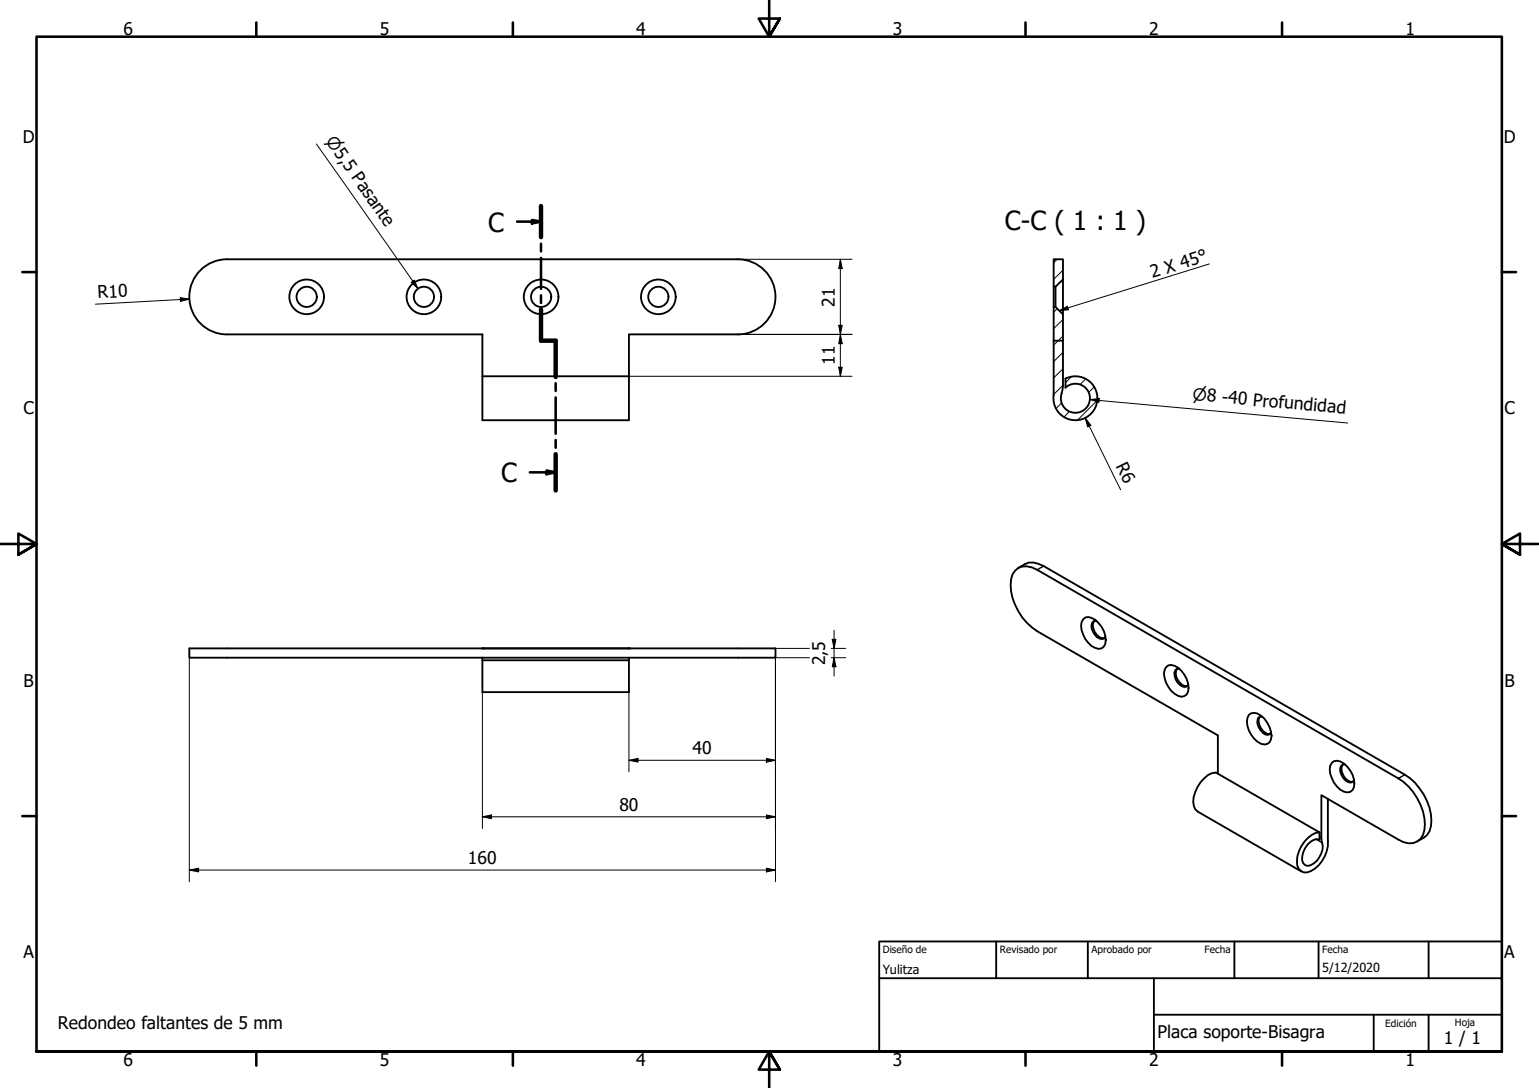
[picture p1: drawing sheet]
<svg xmlns="http://www.w3.org/2000/svg" width="420mm" height="297mm" viewBox="0 0 420 297" stroke-linecap="round" stroke-linejoin="round" font-family="sans-serif">
<!-- layer: Sombreado (ISO) -->
<g fill="none" stroke="#000" stroke-width=".27">
<path d="M288.6 70.8l-.9 .9M290.2 73.8l-2.5 2.4M288.6 84.3l-.9 1M290.2 96.2l-2.5 2.5M290.2 91.7l-2.5 2.5M290.2 87.2l-2.5 2.5M289.8 110l-1.4 1.5M290.2 105.2l-2.5 2.5M290.2 100.7l-2.5 2.5M292 112.3l-1.5 1.5M292.5 102.9l-1.6 1.6M296.4 103.5l-1.5 1.5"/>
<path d="M298.7 105.6l-1.5 1.5M299.6 109.3l-5.4 5.4"/>
</g>
<!-- layer: Visible (ISO) -->
<g fill="none" stroke="#000" stroke-width=".51">
<path d="M287.7 70.8h2.5v5.5l-2 2h-.5zM287.7 78.3v5.5h.5l2 2v7.2M288.2 78.3v5.5M290.2 76.3v9.5M287.7 93h2.5v12.6M287.7 83.8v23.8M131.7 102.7h40v12h-40v-23.4h-69.8a10.3 10.3 0 0 1-10.2-10.3 10.3 10.3 0 0 1 10.3-10.2h139.5a10.3 10.3 0 0 1 10.2 10.2 10.3 10.3 0 0 1-10.2 10.3h-29.8v11.4M290.1 105.6l-.3 1.7M290.9 103.4a6 6 0 0 1 8.5 3.9 6 6 0 0 1-5.7 7.5 6 6 0 0 1-6-7.2M290.9 103.4v2.4a4 4 0 0 1 6.4 1.4 4 4 0 0 1-3.6 5.5 4 4 0 0 1-3.8-5.3M278 155.1l1.8-1.1a5.2 5.2 0 0 1 5.1 .5l98.6 57a15.4 15.4 0 0 1 7.2 14.1 5.1 5.1 0 0 1-3.8 4.1M51.7 177h160v2.6h-160z"/>
<path d="M131.7 179.6v9.4h40v-8.7M171.7 179.6v.7h-40M295.7 169.1l.6-.5a3.7 3.7 0 0 1 3.6 1.5 5.7 5.7 0 0 1 1.5 6.4l-.7 .5a3.7 3.7 0 0 1-3.6-1.5 7.1 7.1 0 0 1-1.8-5.7zM298.8 169.5a3.3 3.3 0 0 0 2.7 4.7M299.3 169.5h-.6a2.01 2.01 0 0 0-.4 2.8 3.1 3.1 0 0 0 2.6 2.2l.5-.2 .4-.5M318.3 182.2a2.29 2.29 0 0 1 3.3 .1 6.9 6.9 0 0 1 2.8 6.5 1.88 1.88 0 0 1-2.8 1.2 7.5 7.5 0 0 1-3.8-6.1zM321.4 182.6a3.4 3.4 0 0 0 2.1 4.7h.6M321.9 182.5l-.6 .1a2.01 2.01 0 0 0-.4 2.8 3.3 3.3 0 0 0 2.6 2.2l.5-.2 .4-.6M340.9 195.2a2.39 2.39 0 0 1 3.3 .2 6.9 6.9 0 0 1 2.8 6.5 1.88 1.88 0 0 1-2.8 1.2 7 7 0 0 1-3.6-7.1zM344 195.6a3.6 3.6 0 0 0 2.1 4.8h.6M344.6 195.6l-.7 .1a2.1 2.1 0 0 0-.3 2.8 3.1 3.1 0 0 0 2.5 2.1l.6-.2 .3-.5M332.5 211.2v-10.4l-49.4-28.5a15.6 15.6 0 0 1-7.1-14.1 4 4 0 0 1 5.7-3.3l1.4 .7 98.7 56.9a15.4 15.4 0 0 1 7.1 14.1 4 4 0 0 1-5.7 3.3l-22.5-12.8 .1 12.4a5.4 5.4 0 0 1-3.9 6.9 2 2 0 0 1-1.4-2.7 5.3 5.3 0 0 1 4-4.6l.7 .1v-1.9"/>
<path d="M362.5 218.1v11.7a8.6 8.6 0 0 1-5.6 8.4 2.54 2.54 0 0 1-2.8-3.2 9 9 0 0 1 5.1-7.6l1-.1M363.6 208.3a2.38 2.38 0 0 1 3.3 .2 6.8 6.8 0 0 1 2.7 6.4 1.86 1.86 0 0 1-2.7 1.2 6.9 6.9 0 0 1-3.7-7.1zM366.6 208.7a3.5 3.5 0 0 0 2.1 4.8l.7-.1M367.2 208.7h-.6a2.01 2.01 0 0 0-.4 2.8 3.1 3.1 0 0 0 2.5 2.2l.6-.2 .3-.5M360.2 227.3l-28.2-16.4a5.3 5.3 0 0 0-4.2 2.6 7 7 0 0 0-1.5 7.5l.7 .6 28.3 16.3"/>
<circle cx="83.7" cy="81" r="4.7"/>
<circle cx="83.7" cy="81" r="2.76"/>
<circle cx="115.7" cy="81" r="4.7"/>
<circle cx="115.7" cy="81" r="2.76"/>
<circle cx="147.7" cy="81" r="4.7"/>
<circle cx="147.7" cy="81" r="2.76"/>
<circle cx="179.7" cy="81" r="4.7"/>
<circle cx="179.7" cy="81" r="2.76"/>
</g>
<!-- layer: Visible fina (ISO) -->
<path d="M284.9 154.5l-1.8 1.1M383.5 211.5l-1.7 1M359.3 229.1l1.6 .9M360.2 228.5l.5 .3" fill="none" stroke="#000" stroke-width=".38"/>
<!-- layer: Visible (ISO) -->
<g fill="#000">
<circle cx="131.7" cy="177" r=".25"/>
<circle cx="171.7" cy="177" r=".25"/>
</g>
<g fill="none" stroke="#000" stroke-width=".7">
<path d="M147.7 56.2v8.6M141.2 60.5h6.5M145.2 60.1l2.5 .4-2.5 .5zM147.7 66.5v2.1M147.7 70.4v8.5M147.7 84.5v8.5h4v9.9M147.7 80.6v2.1M151.7 104.6v2.1M151.7 108.5v9.9M144.7 129h7M149.2 128.4l2.5 .6-2.5 .5zM151.7 120.1v2.1"/>
<path d="M151.7 124v9.9"/>
</g>
<path d="M147.7 56.2v8.6M147.7 84.5v8.5h4v9.9M151.7 124v9.9" fill="none" stroke="#000" stroke-width="1.2"/>
<g fill="#000">
<path d="M145.2 60.1l2.5 .4-2.5 .5z" fill-rule="evenodd"/>
<path d="M149.2 128.4l2.5 .6-2.5 .5z" fill-rule="evenodd"/>
</g>
<!-- layer: Borde (ISO) -->
<g fill="none" stroke="#000" stroke-width=".7">
<path d="M70 6.1v3.9M140 6.1v3.9M210 0v10l-2.9-4.9h5.8l-2.9 4.9 2.9-4.9M280 6.1v3.9M350 6.1v3.9M6.1 74.3h3.9M410 74.3h3.9M0 148.5h10l-5-2.8v5.7l5-2.9-5 2.9M420 148.5h-10l5-2.8v5.7l-5-2.9 5 2.9M6.1 222.8h3.9M410 222.8h3.9M10 287.1v-277.1h400v277.1h-400h400"/>
<path d="M70 287.1v3.8M140 287.1v3.8M212.9 292l-2.9-4.9 2.9 4.9h-5.8l2.9-4.9v9.9M280 287.1v3.8M350 287.1v3.8"/>
</g>
<path d="M240 257h170v30.1h-170zM272 257v10.1M297 257v10.1M337 257v10.1M360 257v10.1M390 257v10.1M240 267.1h170M315 277h95M315 267.1v20M375 277v10.1M390 277v10.1" fill="none" stroke="#000" stroke-width=".51"/>
<!-- layer: Cota (ISO) -->
<g fill="none" stroke="#000" stroke-width=".27">
<path d="M201.5 70.8h31.1M229.4 70.8l.5 2.5h-.9zM229.4 70.8v31.9M49.2 81.3l2.6 .3-2.5 .7zM51.8 81.6l-25.8 1.4M171.7 91.3h60.9M229 88.8h.9l-.5 2.5zM229.4 91.3l.5 2.5h-.9zM171.7 102.7h60.9M229 100.3h.9l-.5 2.4zM296.3 114.1l1.5 2-.9 .5zM296.3 114.1l9.6 19.6"/>
<path d="M51.7 179.6v61.1M211.7 177h9.3M221 179.6h-9.3v61.1M226.9 179.6h4M226.9 177h4M227.2 174.5h1l-.5 2.5zM227.7 179.6l.5 2.4h-1zM227.7 172.1v12.5M131.7 189v37.2M171.7 189v21.7M171.7 207.6l2.5-.5v1zM171.7 207.6h40"/>
<path d="M209.2 207.1l2.5 .5-2.5 .5zM51.7 237.5l2.5-.5v1zM51.7 237.5h160M131.7 223l2.5-.5v1zM131.7 223h80M209.2 222.5l2.5 .5-2.5 .5zM209.2 237l2.5 .5-2.5 .5z"/>
</g>
<g fill="#000">
<path d="M229.4 70.8l.5 2.5h-.9z" fill-rule="evenodd"/>
<path d="M49.2 81.3l2.6 .3-2.5 .7z" fill-rule="evenodd"/>
<path d="M229 88.8h.9l-.5 2.5z" fill-rule="evenodd"/>
<path d="M229.4 91.3l.5 2.5h-.9z" fill-rule="evenodd"/>
<path d="M229 100.3h.9l-.5 2.4z" fill-rule="evenodd"/>
<path d="M296.3 114.1l1.5 2-.9 .5z" fill-rule="evenodd"/>
<path d="M227.2 174.5h1l-.5 2.5z" fill-rule="evenodd"/>
<path d="M227.7 179.6l.5 2.4h-1z" fill-rule="evenodd"/>
<path d="M171.7 207.6l2.5-.5v1z" fill-rule="evenodd"/>
<path d="M209.2 207.1l2.5 .5-2.5 .5z" fill-rule="evenodd"/>
<path d="M51.7 237.5l2.5-.5v1z" fill-rule="evenodd"/>
<path d="M131.7 223l2.5-.5v1z" fill-rule="evenodd"/>
<path d="M209.2 222.5l2.5 .5-2.5 .5z" fill-rule="evenodd"/>
<path d="M209.2 237l2.5 .5-2.5 .5z" fill-rule="evenodd"/>
</g>
<path d="M86.4 39.3l27.7 39.5M112.3 77.1l.8-.6 1 2.3zM330.1 72.1l-40.9 12.7M289.2 84.8l2.2-1.2 .3 1zM297.6 109.1l2.5-.3-.1 1zM297.6 109.1l70.3 6.4" fill="none" stroke="#000" stroke-width=".27"/>
<g fill="#000">
<path d="M112.3 77.1l.8-.6 1 2.3z" fill-rule="evenodd"/>
<path d="M289.2 84.8l2.2-1.2 .3 1z" fill-rule="evenodd"/>
<path d="M297.6 109.1l2.5-.3-.1 1z" fill-rule="evenodd"/>
</g>
<g font-size="7.2">
<text x="133.3" y="63.2">C</text>
<text x="274.3" y="62.9">C-C ( 1 : 1 )</text>
<text x="136.8" y="131.6">C</text>
</g>
<g font-size="4.8">
<text x="33.7" y="9.6">6</text>
<text x="103.7" y="9.6">5</text>
<text x="173.7" y="9.6">4</text>
<text x="243.7" y="9.6">3</text>
<text x="313.7" y="9.6">2</text>
<text x="383.7" y="9.6">1</text>
<text x="6.2" y="38.9">D</text>
<text x="410.5" y="38.9">D</text>
<text x="314.6" y="76" transform="rotate(-17 314.6 76)">2 X 45°</text>
<text x="26.7" y="81.5" transform="rotate(-3 26.7 81.5)">R10</text>
<text x="227.9" y="83.7" transform="rotate(-90 227.9 83.7)">21</text>
<text x="227.9" y="99.6" transform="rotate(-90 227.9 99.6)">11</text>
<text x="6.4" y="113.1">C</text>
<text x="410.7" y="113.1">C</text>
<text x="304.5" y="127.3" transform="rotate(64 304.5 127.3)">R6</text>
<text x="225.3" y="181.7" transform="rotate(-90 225.3 181.7)">2,5</text>
<text x="6.4" y="187.4">B</text>
<text x="410.7" y="187.4">B</text>
<text x="189.1" y="206">40</text>
<text x="169.1" y="221.4">80</text>
<text x="127.8" y="236">160</text>
<text x="6.4" y="261.7">A</text>
<text x="410.7" y="261.7">A</text>
<text x="15.8" y="281">Redondeo faltantes de 5 mm</text>
<text x="316" y="283.4">Placa soporte-Bisagra</text>
<text x="394.2" y="285">1 / 1</text>
<text x="33.7" y="290.9">6</text>
<text x="103.7" y="290.9">5</text>
<text x="173.7" y="290.9">4</text>
<text x="243.7" y="290.9">3</text>
<text x="313.7" y="290.9">2</text>
<text x="383.7" y="290.9">1</text>
</g>
<g font-size="4.6">
<text x="88.8" y="38.5" transform="rotate(55 88.8 38.5)">⌀5,5 Pasante</text>
<text x="325.5" y="109.2" transform="rotate(5 325.5 109.2)">⌀8 -40 Profundidad</text>
</g>
<g font-size="3.4">
<text x="241" y="266">Yulitza</text>
<text x="361" y="265.5">5/12/2020</text>
</g>
<g font-size="2.7">
<text x="241" y="260.2">Diseño de</text>
<text x="273" y="260.1">Revisado por</text>
<text x="298" y="260.1">Aprobado por</text>
<text x="328.9" y="260.1">Fecha</text>
<text x="361" y="260.1">Fecha</text>
<text x="378.2" y="280.3">Edición</text>
<text x="397.2" y="280">Hoja</text>
</g>
</svg>
